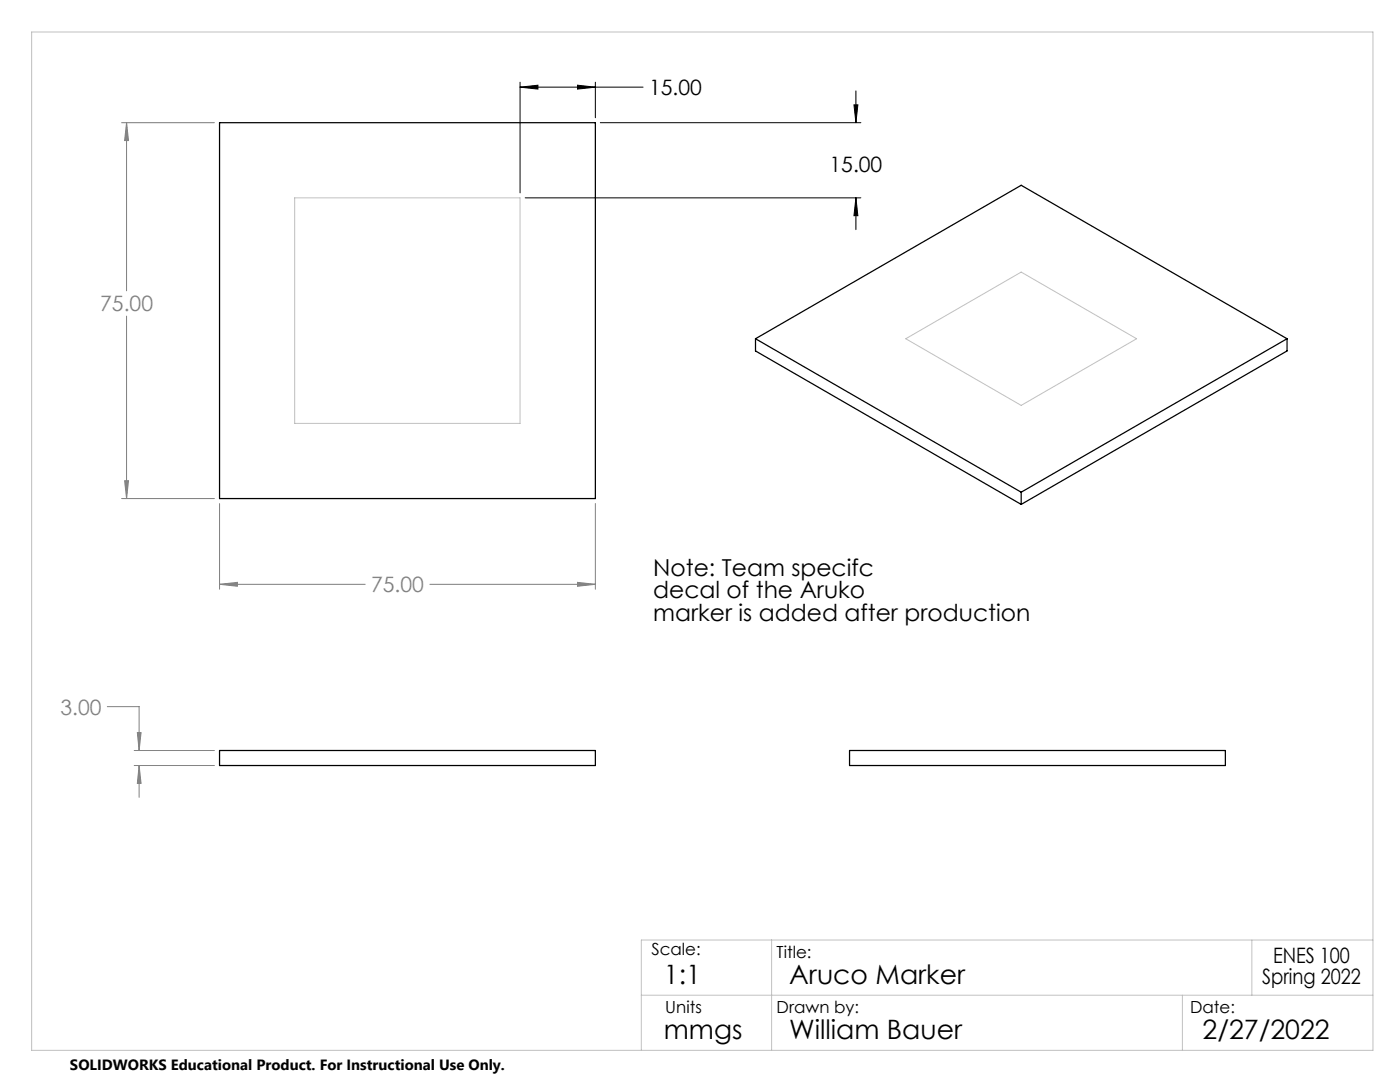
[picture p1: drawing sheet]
<svg xmlns="http://www.w3.org/2000/svg" width="279mm" height="216mm" viewBox="0 0 279 216" stroke-linecap="round" stroke-linejoin="round" font-family="sans-serif">
<path d="M103.8 17.4l3.6-.4v.8zM103.8 16.4v22.1M103.8 17.4h24.5M115.3 17l3.5 .4-3.5 .4zM118.8 16.4v7.1M170.8 18.1v6.4M104.8 39.5h67M119.8 24.5h52M170.4 20.9h.8l-.4 3.6zM170.8 39.5l.4 3.5h-.8zM170.8 39.5v6.3" fill="none" stroke="#000" stroke-width=".2"/>
<g fill="none" stroke="#808080" stroke-width=".2">
<path d="M24.3 24.5h18.5M25.3 24.5l.3 3.5h-.7zM25.3 24.5v33.5M25.3 63.1v36.4M24.3 99.5h18.5M24.9 95.9h.7l-.3 3.6zM43.8 116.6l3.6-.4v.8zM43.8 100.5v17.1M43.8 116.6h29.1M85.8 116.6h33M115.3 116.2l3.5 .4-3.5 .4zM118.8 100.5v17.1"/>
<path d="M21.4 141h6.4v8.8M26.8 149.8h16M26.8 152.8h16M27.4 146.2h.8l-.4 3.6zM27.8 152.8l.4 3.5h-.8zM27.8 152.8v6.3"/>
</g>
<path d="M6.3 6.4h267.7v203.2h-267.7zM58.8 39.5h45v45h-45zM180.8 67.6l23-13.3 23 13.3-23 13.3zM128 198.6h146M154 187.6v22M236 198.6v11M249.8 187.6v11M274 187.6h-146v22" fill="none" stroke="#c0c0c0" stroke-width=".2"/>
<path d="M103.8 17.4l3.6-.4v.8zM115.3 17l3.5 .4-3.5 .4zM170.8 39.5l.4 3.5h-.8zM170.4 20.9h.8l-.4 3.6z" fill="#000"/>
<path d="M27.4 146.2h.8l-.4 3.6zM27.8 152.8l.4 3.5h-.8zM25.3 24.5l.3 3.5h-.7zM24.9 95.9h.7l-.3 3.6zM43.8 116.6l3.6-.4v.8zM115.3 116.2l3.5 .4-3.5 .4z" fill="#808080"/>
<path d="M43.8 24.5h75v75h-75zM150.8 67.6l53 30.6M150.8 67.6l53-30.6 53.1 30.6M150.8 67.6v2.4l53 30.6M256.9 67.6l-53.1 30.6M256.9 67.6v2.4l-53.1 30.6M203.8 98.2v2.4M43.8 149.8h75v3h-75zM169.5 149.8h75v3h-75z" fill="none" stroke="#000" stroke-width=".25"/>
<g font-size="5.3">
<text x="132.5" y="196.4">1:1</text>
<text x="157.5" y="196.4">Aruco Marker</text>
<text x="132.5" y="207.4">mmgs</text>
<text x="157.5" y="207.4">William Bauer</text>
<text x="240" y="207.4">2/27/2022</text>
</g>
<g font-size="4.7">
<text x="130.4" y="114.9">Note: Team specifc</text>
<text x="130.4" y="119.4">decal of the Aruko</text>
<text x="130.4" y="123.9">marker is added after production</text>
</g>
<g font-size="4.2">
<text x="129.5" y="19">15.00</text>
<text x="165.5" y="34.3">15.00</text>
<text x="251.9" y="196.4">Spring 2022</text>
<text x="254.1" y="192.2">ENES 100</text>
</g>
<g font-size="4.2" fill="#808080">
<text x="20" y="62.1">75.00</text>
<text x="74.1" y="118.2">75.00</text>
<text x="12.1" y="142.6">3.00</text>
</g>
<g font-size="3.3">
<text x="130" y="190.6">Scale:</text>
<text x="155" y="191.2">Title:</text>
<text x="132.8" y="202.2">Units</text>
<text x="155" y="202.2">Drawn by:</text>
<text x="237.5" y="202.2">Date:</text>
</g>
<text font-size="3" x="14" y="213.5">SOLIDWORKS Educational Product. For Instructional Use Only.</text>
</svg>
